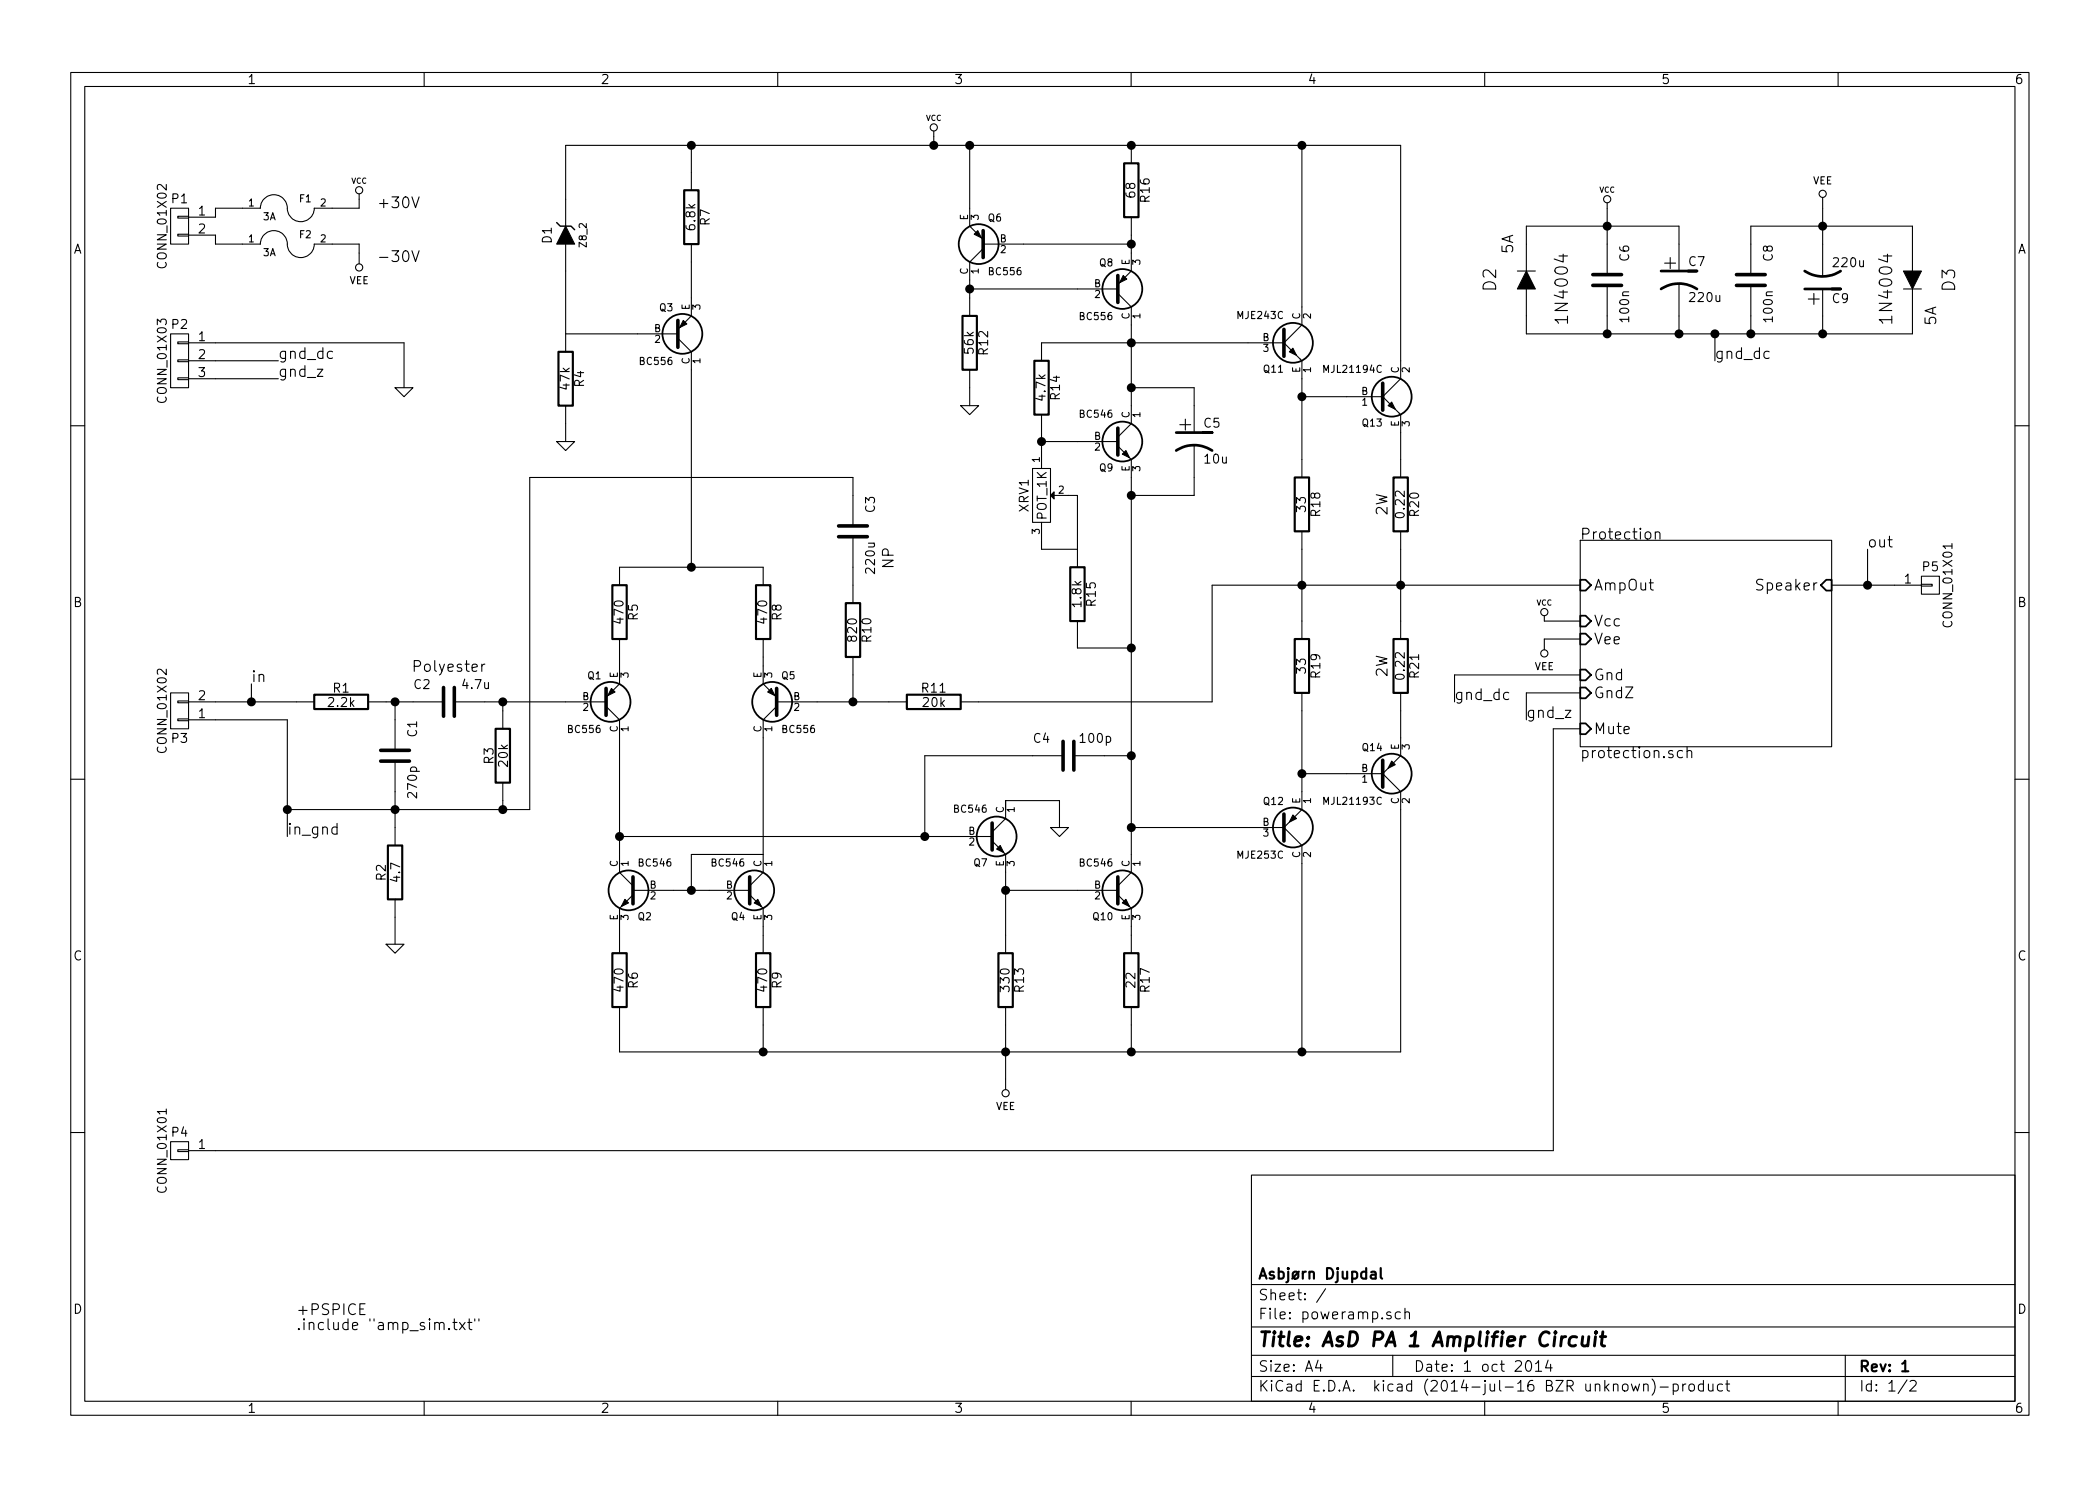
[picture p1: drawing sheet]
EESchema Schematic File Version 2
LIBS:power
LIBS:device
LIBS:transistors
LIBS:conn
LIBS:linear
LIBS:regul
LIBS:74xx
LIBS:cmos4000
LIBS:adc-dac
LIBS:memory
LIBS:xilinx
LIBS:special
LIBS:microcontrollers
LIBS:dsp
LIBS:microchip
LIBS:analog_switches
LIBS:motorola
LIBS:texas
LIBS:intel
LIBS:audio
LIBS:interface
LIBS:digital-audio
LIBS:philips
LIBS:display
LIBS:cypress
LIBS:siliconi
LIBS:opto
LIBS:atmel
LIBS:contrib
LIBS:valves
LIBS:amp
LIBS:poweramp-cache
EELAYER 25 0
EELAYER END
$Descr A4 11693 8268
encoding utf-8
Sheet 1 2
Title "AsD PA 1 Amplifier Circuit"
Date "1 oct 2014"
Rev "1"
Comp "Asbjørn Djupdal"
Comment1 ""
Comment2 ""
Comment3 ""
Comment4 ""
$EndDescr
$Comp
L BC546 Q9
U 1 1
P 6200 2450
F 0 "Q9" H 6200 2301 40  0000 R CNN
F 1 "BC546" H 6200 2600 40  0000 R CNN
F 2 "Housings_TO-92:TO-92-Free-inline-narrow-oval" H 6100 2552 29  0001 C CNN
F 3 "" H 6200 2450 60  0001 C CNN
	1    6200 2450
	1    0    0    -1  
$EndComp
$Comp
L BC556 Q8
U 1 1
P 6200 1600
F 0 "Q8" H 6200 1451 40  0000 R CNN
F 1 "BC556" H 6200 1750 40  0000 R CNN
F 2 "Housings_TO-92:TO-92-Free-inline-narrow-oval" H 6100 1702 29  0001 C CNN
F 3 "" H 6200 1600 60  0001 C CNN
	1    6200 1600
	1    0    0    1   
$EndComp
$Comp
L BC556 Q6
U 1 1
P 5500 1350
F 0 "Q6" H 5500 1201 40  0000 R CNN
F 1 "BC556" H 5500 1500 40  0000 R CNN
F 2 "Housings_TO-92:TO-92-Free-inline-narrow-oval" H 5400 1452 29  0001 C CNN
F 3 "" H 5500 1350 60  0001 C CNN
	1    5500 1350
	-1   0    0    1   
$EndComp
$Comp
L BC546 Q10
U 1 1
P 6200 4950
F 0 "Q10" H 6200 4801 40  0000 R CNN
F 1 "BC546" H 6200 5100 40  0000 R CNN
F 2 "Housings_TO-92:TO-92-Free-inline-narrow-oval" H 6100 5052 29  0001 C CNN
F 3 "" H 6200 4950 60  0001 C CNN
	1    6200 4950
	1    0    0    -1  
$EndComp
$Comp
L BC546 Q7
U 1 1
P 5500 4650
F 0 "Q7" H 5500 4501 40  0000 R CNN
F 1 "BC546" H 5500 4800 40  0000 R CNN
F 2 "Housings_TO-92:TO-92-Free-inline-narrow-oval" H 5400 4752 29  0001 C CNN
F 3 "" H 5500 4650 60  0001 C CNN
	1    5500 4650
	1    0    0    -1  
$EndComp
$Comp
L BC546 Q4
U 1 1
P 4150 4950
F 0 "Q4" H 4150 4801 40  0000 R CNN
F 1 "BC546" H 4150 5100 40  0000 R CNN
F 2 "Housings_TO-92:TO-92-Free-inline-narrow-oval" H 4050 5052 29  0001 C CNN
F 3 "" H 4150 4950 60  0001 C CNN
	1    4150 4950
	1    0    0    -1  
$EndComp
$Comp
L BC546 Q2
U 1 1
P 3550 4950
F 0 "Q2" H 3550 4801 40  0000 R CNN
F 1 "BC546" H 3550 5100 40  0000 R CNN
F 2 "Housings_TO-92:TO-92-Free-inline-narrow-oval" H 3450 5052 29  0001 C CNN
F 3 "" H 3550 4950 60  0001 C CNN
	1    3550 4950
	-1   0    0    -1  
$EndComp
$Comp
L BC556 Q5
U 1 1
P 4350 3900
F 0 "Q5" H 4350 3751 40  0000 R CNN
F 1 "BC556" H 4350 4050 40  0000 R CNN
F 2 "Housings_TO-92:TO-92-Free-inline-narrow-oval" H 4250 4002 29  0001 C CNN
F 3 "" H 4350 3900 60  0001 C CNN
	1    4350 3900
	-1   0    0    1   
$EndComp
$Comp
L BC556 Q1
U 1 1
P 3350 3900
F 0 "Q1" H 3350 3751 40  0000 R CNN
F 1 "BC556" H 3350 4050 40  0000 R CNN
F 2 "Housings_TO-92:TO-92-Free-inline-narrow-oval" H 3250 4002 29  0001 C CNN
F 3 "" H 3350 3900 60  0001 C CNN
	1    3350 3900
	1    0    0    1   
$EndComp
$Comp
L BC556 Q3
U 1 1
P 3750 1850
F 0 "Q3" H 3750 1701 40  0000 R CNN
F 1 "BC556" H 3750 2000 40  0000 R CNN
F 2 "Housings_TO-92:TO-92-Free-inline-narrow-oval" H 3650 1952 29  0001 C CNN
F 3 "" H 3750 1850 60  0001 C CNN
	1    3750 1850
	1    0    0    1   
$EndComp
$Comp
L CP1 C5
U 1 1
P 6650 2450
F 0 "C5" H 6700 2550 50  0000 L CNN
F 1 "10u" H 6700 2350 50  0000 L CNN
F 2 "Capacitors_ThroughHole:Capacitor5x11RM2.5" H 6650 2450 60  0001 C CNN
F 3 "" H 6650 2450 60  0001 C CNN
	1    6650 2450
	1    0    0    -1  
$EndComp
$Sheet
S 8800 3000 1400 1150
U 5411DDF6
F0 "Protection" 60
F1 "protection.sch" 60
F2 "AmpOut" I L 8800 3250 60 
F3 "Gnd" I L 8800 3750 60 
F4 "Vcc" I L 8800 3450 60 
F5 "GndZ" I L 8800 3850 60 
F6 "Speaker" I R 10200 3250 60 
F7 "Vee" I L 8800 3550 60 
F8 "Mute" I L 8800 4050 60 
$EndSheet
$Comp
L R R21
U 1 1
P 7800 3700
F 0 "R21" V 7880 3700 50  0000 C CNN
F 1 "0.22" V 7800 3700 50  0000 C CNN
F 2 "Resistors_ThroughHole:Resistor_Horizontal_RM20mm" H 7800 3700 60  0001 C CNN
F 3 "" H 7800 3700 60  0001 C CNN
F 4 "2W" V 7700 3700 60  0000 C CNN "Note"
	1    7800 3700
	1    0    0    -1  
$EndComp
$Comp
L DIODE D3
U 1 1
P 10650 1550
F 0 "D3" H 10650 1750 70  0000 C CNN
F 1 "1N4004" H 10700 1400 70  0000 C CNN
F 2 "Diodes_ThroughHole:Diode_DO-41_SOD81_Horizontal_RM10" H 10650 1550 60  0001 C CNN
F 3 "" H 10650 1550 60  0001 C CNN
F 4 "5A" H 10850 1650 60  0000 C CNN "Note"
	1    10650 1550
	0    1    1    0   
$EndComp
$Comp
L DIODE D2
U 1 1
P 8500 1550
F 0 "D2" H 8500 1750 70  0000 C CNN
F 1 "1N4004" H 8450 1350 70  0000 C CNN
F 2 "Diodes_ThroughHole:Diode_DO-41_SOD81_Horizontal_RM10" H 8500 1550 60  0001 C CNN
F 3 "" H 8500 1550 60  0001 C CNN
F 4 "5A" H 8700 1650 60  0000 C CNN "Note"
	1    8500 1550
	0    -1   -1   0   
$EndComp
$Comp
L R R20
U 1 1
P 7800 2800
F 0 "R20" V 7880 2800 50  0000 C CNN
F 1 "0.22" V 7800 2800 50  0000 C CNN
F 2 "Resistors_ThroughHole:Resistor_Horizontal_RM20mm" H 7800 2800 60  0001 C CNN
F 3 "" H 7800 2800 60  0001 C CNN
F 4 "2W" V 7700 2800 60  0000 C CNN "Note"
	1    7800 2800
	1    0    0    -1  
$EndComp
Text Notes 2100 1450 0    60   ~ 0
-30V
Text Notes 2100 1150 0    60   ~ 0
+30V
$Comp
L FUSE F2
U 1 1
P 1600 1350
F 0 "F2" H 1700 1400 40  0000 C CNN
F 1 "3A" H 1500 1300 40  0000 C CNN
F 2 "Resistors_ThroughHole:Resistor_Horizontal_RM10mm" H 1600 1350 60  0001 C CNN
F 3 "" H 1600 1350 60  0001 C CNN
F 4 "N" H 1600 1350 60  0001 C CNN "Spice_Netlist_Enabled"
	1    1600 1350
	1    0    0    -1  
$EndComp
$Comp
L FUSE F1
U 1 1
P 1600 1150
F 0 "F1" H 1700 1200 40  0000 C CNN
F 1 "3A" H 1500 1100 40  0000 C CNN
F 2 "Resistors_ThroughHole:Resistor_Horizontal_RM10mm" H 1600 1150 60  0001 C CNN
F 3 "" H 1600 1150 60  0001 C CNN
F 4 "N" H 1600 1150 60  0001 C CNN "Spice_Netlist_Enabled"
	1    1600 1150
	1    0    0    -1  
$EndComp
$Comp
L VEE #PWR11
U 1 1
P 8600 3550
F 0 "#PWR11" H 8600 3750 40  0001 C CNN
F 1 "VEE" H 8600 3700 40  0000 C CNN
F 2 "" H 8600 3550 60  0001 C CNN
F 3 "" H 8600 3550 60  0001 C CNN
	1    8600 3550
	1    0    0    1   
$EndComp
Text Label 10400 3050 0    60   ~ 0
out
Text Label 8500 4000 0    60   ~ 0
gnd_z
$Comp
L VCC #PWR01
U 1 1
P 8600 3450
F 0 "#PWR01" H 8600 3550 30  0001 C CNN
F 1 "VCC" H 8600 3575 30  0000 C CNN
F 2 "" H 8600 3450 60  0001 C CNN
F 3 "" H 8600 3450 60  0001 C CNN
	1    8600 3450
	1    0    0    -1  
$EndComp
Text Label 1400 3800 0    60   ~ 0
in
Text Label 9550 2000 0    60   ~ 0
gnd_dc
Text Label 1550 2000 0    60   ~ 0
gnd_dc
$Comp
L R R2
U 1 1
P 2200 4850
F 0 "R2" V 2280 4850 50  0000 C CNN
F 1 "4.7" V 2200 4850 50  0000 C CNN
F 2 "Resistors_ThroughHole:Resistor_Horizontal_RM10mm" H 2200 4850 60  0001 C CNN
F 3 "" H 2200 4850 60  0001 C CNN
	1    2200 4850
	-1   0    0    1   
$EndComp
$Comp
L VEE #PWR13
U 1 1
P 10150 1150
F 0 "#PWR13" H 10150 1350 40  0001 C CNN
F 1 "VEE" H 10150 1300 40  0000 C CNN
F 2 "" H 10150 1150 60  0001 C CNN
F 3 "" H 10150 1150 60  0001 C CNN
	1    10150 1150
	1    0    0    -1  
$EndComp
$Comp
L VCC #PWR02
U 1 1
P 8950 1150
F 0 "#PWR02" H 8950 1250 30  0001 C CNN
F 1 "VCC" H 8950 1275 30  0000 C CNN
F 2 "" H 8950 1150 60  0001 C CNN
F 3 "" H 8950 1150 60  0001 C CNN
	1    8950 1150
	1    0    0    -1  
$EndComp
$Comp
L CP1 C9
U 1 1
P 10150 1550
F 0 "C9" H 10200 1650 50  0000 L CNN
F 1 "220u" H 10200 1450 50  0000 L CNN
F 2 "Capacitors_ThroughHole:Capacitor10x25RM2.5" H 10150 1550 60  0001 C CNN
F 3 "" H 10150 1550 60  0001 C CNN
	1    10150 1550
	1    0    0    1   
$EndComp
$Comp
L CP1 C7
U 1 1
P 9350 1550
F 0 "C7" H 9400 1650 50  0000 L CNN
F 1 "220u" H 9400 1450 50  0000 L CNN
F 2 "Capacitors_ThroughHole:Capacitor10x25RM2.5" H 9350 1550 60  0001 C CNN
F 3 "" H 9350 1550 60  0001 C CNN
	1    9350 1550
	1    0    0    -1  
$EndComp
$Comp
L GND #PWR03
U 1 1
P 2250 2150
F 0 "#PWR03" H 2250 2150 30  0001 C CNN
F 1 "GND" H 2250 2080 30  0001 C CNN
F 2 "" H 2250 2150 60  0001 C CNN
F 3 "" H 2250 2150 60  0001 C CNN
	1    2250 2150
	1    0    0    -1  
$EndComp
$Comp
L VEE #PWR2
U 1 1
P 2000 1400
F 0 "#PWR2" H 2000 1600 40  0001 C CNN
F 1 "VEE" H 2000 1550 40  0000 C CNN
F 2 "" H 2000 1400 60  0001 C CNN
F 3 "" H 2000 1400 60  0001 C CNN
	1    2000 1400
	1    0    0    1   
$EndComp
$Comp
L VCC #PWR04
U 1 1
P 2000 1100
F 0 "#PWR04" H 2000 1200 30  0001 C CNN
F 1 "VCC" H 2000 1225 30  0000 C CNN
F 2 "" H 2000 1100 60  0001 C CNN
F 3 "" H 2000 1100 60  0001 C CNN
	1    2000 1100
	1    0    0    -1  
$EndComp
$Comp
L GND #PWR05
U 1 1
P 5900 4600
F 0 "#PWR05" H 5900 4600 30  0001 C CNN
F 1 "GND" H 5900 4530 30  0001 C CNN
F 2 "" H 5900 4600 60  0001 C CNN
F 3 "" H 5900 4600 60  0001 C CNN
	1    5900 4600
	1    0    0    -1  
$EndComp
$Comp
L GND #PWR06
U 1 1
P 2200 5250
F 0 "#PWR06" H 2200 5250 30  0001 C CNN
F 1 "GND" H 2200 5180 30  0001 C CNN
F 2 "" H 2200 5250 60  0001 C CNN
F 3 "" H 2200 5250 60  0001 C CNN
	1    2200 5250
	1    0    0    -1  
$EndComp
$Comp
L GND #PWR07
U 1 1
P 5400 2250
F 0 "#PWR07" H 5400 2250 30  0001 C CNN
F 1 "GND" H 5400 2180 30  0001 C CNN
F 2 "" H 5400 2250 60  0001 C CNN
F 3 "" H 5400 2250 60  0001 C CNN
	1    5400 2250
	1    0    0    -1  
$EndComp
$Comp
L GND #PWR08
U 1 1
P 3150 2450
F 0 "#PWR08" H 3150 2450 30  0001 C CNN
F 1 "GND" H 3150 2380 30  0001 C CNN
F 2 "" H 3150 2450 60  0001 C CNN
F 3 "" H 3150 2450 60  0001 C CNN
	1    3150 2450
	1    0    0    -1  
$EndComp
$Comp
L VEE #PWR8
U 1 1
P 5600 6000
F 0 "#PWR8" H 5600 6200 40  0001 C CNN
F 1 "VEE" H 5600 6150 40  0000 C CNN
F 2 "" H 5600 6000 60  0001 C CNN
F 3 "" H 5600 6000 60  0001 C CNN
	1    5600 6000
	1    0    0    1   
$EndComp
$Comp
L VCC #PWR09
U 1 1
P 5200 750
F 0 "#PWR09" H 5200 850 30  0001 C CNN
F 1 "VCC" H 5200 875 30  0000 C CNN
F 2 "" H 5200 750 60  0001 C CNN
F 3 "" H 5200 750 60  0001 C CNN
	1    5200 750 
	1    0    0    -1  
$EndComp
Text Label 1550 2100 0    60   ~ 0
gnd_z
$Comp
L R R19
U 1 1
P 7250 3700
F 0 "R19" V 7330 3700 50  0000 C CNN
F 1 "33" V 7250 3700 50  0000 C CNN
F 2 "Resistors_ThroughHole:Resistor_Horizontal_RM10mm" H 7250 3700 60  0001 C CNN
F 3 "" H 7250 3700 60  0001 C CNN
	1    7250 3700
	1    0    0    -1  
$EndComp
$Comp
L R R3
U 1 1
P 2800 4200
F 0 "R3" V 2880 4200 50  0000 C CNN
F 1 "20k" V 2800 4200 50  0000 C CNN
F 2 "Resistors_ThroughHole:Resistor_Horizontal_RM10mm" H 2800 4200 60  0001 C CNN
F 3 "" H 2800 4200 60  0001 C CNN
	1    2800 4200
	-1   0    0    1   
$EndComp
$Comp
L C C2
U 1 1
P 2500 3900
F 0 "C2" V 2600 4050 50  0000 C CNN
F 1 "4.7u" V 2600 3750 50  0000 C CNN
F 2 "amp:Kemet_4.7u_Polyester" H 2500 3900 60  0001 C CNN
F 3 "" H 2500 3900 60  0001 C CNN
F 4 "Polyester" V 2700 3900 60  0000 C CNN "Note"
	1    2500 3900
	0    -1   -1   0   
$EndComp
$Comp
L C C1
U 1 1
P 2200 4200
F 0 "C1" V 2300 4350 50  0000 C CNN
F 1 "270p" V 2300 4050 50  0000 C CNN
F 2 "Capacitors_ThroughHole:Capacitor7x2.5RM5" H 2200 4200 60  0001 C CNN
F 3 "" H 2200 4200 60  0001 C CNN
	1    2200 4200
	1    0    0    -1  
$EndComp
$Comp
L R R1
U 1 1
P 1900 3900
F 0 "R1" V 1980 3900 50  0000 C CNN
F 1 "2.2k" V 1900 3900 50  0000 C CNN
F 2 "Resistors_ThroughHole:Resistor_Horizontal_RM10mm" H 1900 3900 60  0001 C CNN
F 3 "" H 1900 3900 60  0001 C CNN
	1    1900 3900
	0    -1   -1   0   
$EndComp
$Comp
L C C3
U 1 1
P 4750 2950
F 0 "C3" V 4850 3100 50  0000 C CNN
F 1 "220u" V 4850 2800 50  0000 C CNN
F 2 "amp:220u_NP" H 4750 2950 60  0001 C CNN
F 3 "" H 4750 2950 60  0001 C CNN
F 4 "NP" V 4950 2800 60  0000 C CNN "Note"
	1    4750 2950
	1    0    0    -1  
$EndComp
$Comp
L C C4
U 1 1
P 5950 4200
F 0 "C4" V 6050 4350 50  0000 C CNN
F 1 "100p" V 6050 4050 50  0000 C CNN
F 2 "Capacitors_ThroughHole:Capacitor7x2.5RM5" H 5950 4200 60  0001 C CNN
F 3 "" H 5950 4200 60  0001 C CNN
	1    5950 4200
	0    -1   -1   0   
$EndComp
$Comp
L R R10
U 1 1
P 4750 3500
F 0 "R10" V 4830 3500 50  0000 C CNN
F 1 "820" V 4750 3500 50  0000 C CNN
F 2 "Resistors_ThroughHole:Resistor_Horizontal_RM10mm" H 4750 3500 60  0001 C CNN
F 3 "" H 4750 3500 60  0001 C CNN
	1    4750 3500
	1    0    0    -1  
$EndComp
$Comp
L R R11
U 1 1
P 5200 3900
F 0 "R11" V 5280 3900 50  0000 C CNN
F 1 "20k" V 5200 3900 50  0000 C CNN
F 2 "Resistors_ThroughHole:Resistor_Horizontal_RM10mm" H 5200 3900 60  0001 C CNN
F 3 "" H 5200 3900 60  0001 C CNN
	1    5200 3900
	0    -1   -1   0   
$EndComp
$Comp
L R R18
U 1 1
P 7250 2800
F 0 "R18" V 7330 2800 50  0000 C CNN
F 1 "33" V 7250 2800 50  0000 C CNN
F 2 "Resistors_ThroughHole:Resistor_Horizontal_RM10mm" H 7250 2800 60  0001 C CNN
F 3 "" H 7250 2800 60  0001 C CNN
	1    7250 2800
	1    0    0    -1  
$EndComp
$Comp
L R R12
U 1 1
P 5400 1900
F 0 "R12" V 5480 1900 50  0000 C CNN
F 1 "56k" V 5400 1900 50  0000 C CNN
F 2 "Resistors_ThroughHole:Resistor_Horizontal_RM10mm" H 5400 1900 60  0001 C CNN
F 3 "" H 5400 1900 60  0001 C CNN
	1    5400 1900
	1    0    0    -1  
$EndComp
$Comp
L R R16
U 1 1
P 6300 1050
F 0 "R16" V 6380 1050 50  0000 C CNN
F 1 "68" V 6300 1050 50  0000 C CNN
F 2 "Resistors_ThroughHole:Resistor_Horizontal_RM10mm" H 6300 1050 60  0001 C CNN
F 3 "" H 6300 1050 60  0001 C CNN
	1    6300 1050
	1    0    0    -1  
$EndComp
$Comp
L POT XRV1
U 1 1
P 5800 2750
F 0 "XRV1" H 5800 2650 50  0000 C CNN
F 1 "POT_1K" H 5800 2750 50  0000 C CNN
F 2 "Potentiometers:Potentiometer_Bourns_3296W_3-8Zoll_Inline_ScrewUp" H 5800 2750 60  0001 C CNN
F 3 "" H 5800 2750 60  0001 C CNN
	1    5800 2750
	0    1    1    0   
$EndComp
$Comp
L R R7
U 1 1
P 3850 1200
F 0 "R7" V 3930 1200 50  0000 C CNN
F 1 "6.8k" V 3850 1200 50  0000 C CNN
F 2 "Resistors_ThroughHole:Resistor_Horizontal_RM10mm" H 3850 1200 60  0001 C CNN
F 3 "" H 3850 1200 60  0001 C CNN
	1    3850 1200
	1    0    0    -1  
$EndComp
$Comp
L R R15
U 1 1
P 6000 3300
F 0 "R15" V 6080 3300 50  0000 C CNN
F 1 "1.8k" V 6000 3300 50  0000 C CNN
F 2 "Resistors_ThroughHole:Resistor_Horizontal_RM10mm" H 6000 3300 60  0001 C CNN
F 3 "" H 6000 3300 60  0001 C CNN
	1    6000 3300
	1    0    0    -1  
$EndComp
$Comp
L R R14
U 1 1
P 5800 2150
F 0 "R14" V 5880 2150 50  0000 C CNN
F 1 "4.7k" V 5800 2150 50  0000 C CNN
F 2 "Resistors_ThroughHole:Resistor_Horizontal_RM10mm" H 5800 2150 60  0001 C CNN
F 3 "" H 5800 2150 60  0001 C CNN
	1    5800 2150
	1    0    0    -1  
$EndComp
$Comp
L R R4
U 1 1
P 3150 2100
F 0 "R4" V 3230 2100 50  0000 C CNN
F 1 "47k" V 3150 2100 50  0000 C CNN
F 2 "Resistors_ThroughHole:Resistor_Horizontal_RM10mm" H 3150 2100 60  0001 C CNN
F 3 "" H 3150 2100 60  0001 C CNN
	1    3150 2100
	1    0    0    -1  
$EndComp
$Comp
L ZENER D1
U 1 1
P 3150 1300
F 0 "D1" H 3150 1400 50  0000 C CNN
F 1 "Z8_2" H 3150 1200 40  0000 C CNN
F 2 "Diodes_ThroughHole:Diode_DO-41_SOD81_Horizontal_RM10" H 3150 1300 60  0001 C CNN
F 3 "" H 3150 1300 60  0001 C CNN
	1    3150 1300
	0    -1   -1   0   
$EndComp
$Comp
L R R17
U 1 1
P 6300 5450
F 0 "R17" V 6380 5450 50  0000 C CNN
F 1 "22" V 6300 5450 50  0000 C CNN
F 2 "Resistors_ThroughHole:Resistor_Horizontal_RM10mm" H 6300 5450 60  0001 C CNN
F 3 "" H 6300 5450 60  0001 C CNN
	1    6300 5450
	1    0    0    -1  
$EndComp
$Comp
L R R13
U 1 1
P 5600 5450
F 0 "R13" V 5680 5450 50  0000 C CNN
F 1 "330" V 5600 5450 50  0000 C CNN
F 2 "Resistors_ThroughHole:Resistor_Horizontal_RM10mm" H 5600 5450 60  0001 C CNN
F 3 "" H 5600 5450 60  0001 C CNN
	1    5600 5450
	1    0    0    -1  
$EndComp
$Comp
L R R9
U 1 1
P 4250 5450
F 0 "R9" V 4330 5450 50  0000 C CNN
F 1 "470" V 4250 5450 50  0000 C CNN
F 2 "Resistors_ThroughHole:Resistor_Horizontal_RM10mm" H 4250 5450 60  0001 C CNN
F 3 "" H 4250 5450 60  0001 C CNN
	1    4250 5450
	1    0    0    -1  
$EndComp
$Comp
L R R6
U 1 1
P 3450 5450
F 0 "R6" V 3530 5450 50  0000 C CNN
F 1 "470" V 3450 5450 50  0000 C CNN
F 2 "Resistors_ThroughHole:Resistor_Horizontal_RM10mm" H 3450 5450 60  0001 C CNN
F 3 "" H 3450 5450 60  0001 C CNN
	1    3450 5450
	1    0    0    -1  
$EndComp
$Comp
L R R8
U 1 1
P 4250 3400
F 0 "R8" V 4330 3400 50  0000 C CNN
F 1 "470" V 4250 3400 50  0000 C CNN
F 2 "Resistors_ThroughHole:Resistor_Horizontal_RM10mm" H 4250 3400 60  0001 C CNN
F 3 "" H 4250 3400 60  0001 C CNN
	1    4250 3400
	1    0    0    -1  
$EndComp
$Comp
L R R5
U 1 1
P 3450 3400
F 0 "R5" V 3530 3400 50  0000 C CNN
F 1 "470" V 3450 3400 50  0000 C CNN
F 2 "Resistors_ThroughHole:Resistor_Horizontal_RM10mm" H 3450 3400 60  0001 C CNN
F 3 "" H 3450 3400 60  0001 C CNN
	1    3450 3400
	1    0    0    -1  
$EndComp
$Comp
L CONN_01X02 P1
U 1 1
P 1000 1250
F 0 "P1" H 1000 1400 50  0000 C CNN
F 1 "CONN_01X02" V 1100 1250 50  0000 C CNN
F 2 "amp:Terminal_Block_2_5mm" H 1000 1250 60  0001 C CNN
F 3 "" H 1000 1250 60  0000 C CNN
F 4 "N" H 1000 1250 60  0001 C CNN "Spice_Netlist_Enabled"
	1    1000 1250
	-1   0    0    -1  
$EndComp
$Comp
L CONN_01X02 P3
U 1 1
P 1000 3950
F 0 "P3" H 1000 4100 50  0000 C CNN
F 1 "CONN_01X02" V 1100 3950 50  0000 C CNN
F 2 "amp:Terminal_Block_2_2.5mm" H 1000 3950 60  0001 C CNN
F 3 "" H 1000 3950 60  0000 C CNN
F 4 "N" H 1000 3950 60  0001 C CNN "Spice_Netlist_Enabled"
	1    1000 3950
	-1   0    0    1   
$EndComp
$Comp
L CONN_01X01 P4
U 1 1
P 1000 6400
F 0 "P4" H 1000 6500 50  0000 C CNN
F 1 "CONN_01X01" V 1100 6400 50  0000 C CNN
F 2 "Pin_Headers:Pin_Header_Straight_1x01" H 1000 6400 60  0001 C CNN
F 3 "" H 1000 6400 60  0000 C CNN
F 4 "N" H 1000 6400 60  0001 C CNN "Spice_Netlist_Enabled"
	1    1000 6400
	-1   0    0    -1  
$EndComp
$Comp
L CONN_01X01 P5
U 1 1
P 10750 3250
F 0 "P5" H 10750 3350 50  0000 C CNN
F 1 "CONN_01X01" V 10850 3250 50  0000 C CNN
F 2 "amp:Screw_Terminal" H 10750 3250 60  0001 C CNN
F 3 "" H 10750 3250 60  0000 C CNN
F 4 "N" H 10750 3250 60  0001 C CNN "Spice_Netlist_Enabled"
	1    10750 3250
	1    0    0    -1  
$EndComp
Wire Wire Line
	6650 2250 6650 2150
Connection ~ 6300 2750
Wire Wire Line
	6300 2750 6650 2750
Wire Wire Line
	8650 6400 8650 4050
Wire Wire Line
	8650 4050 8800 4050
Wire Wire Line
	10150 1150 10150 1350
Wire Wire Line
	10650 1850 10650 1750
Wire Wire Line
	8500 1850 10650 1850
Connection ~ 10150 1850
Connection ~ 8950 1850
Wire Wire Line
	1850 1350 2000 1350
Wire Wire Line
	1200 1350 1350 1350
Wire Wire Line
	8800 3550 8600 3550
Wire Wire Line
	10200 3250 10550 3250
Connection ~ 5150 4650
Wire Wire Line
	5150 4650 5150 4200
Wire Wire Line
	1200 2000 1550 2000
Wire Wire Line
	2200 5100 2200 5250
Connection ~ 9550 1850
Wire Wire Line
	9550 1850 9550 2000
Connection ~ 9350 1850
Wire Wire Line
	1600 4000 1600 4650
Wire Wire Line
	2000 1100 2000 1150
Connection ~ 5600 5850
Wire Wire Line
	5600 5700 5600 6000
Connection ~ 6300 5850
Wire Wire Line
	6300 5850 6300 5700
Wire Wire Line
	7800 5850 7800 4500
Wire Wire Line
	3450 5850 7800 5850
Wire Wire Line
	3450 5850 3450 5700
Wire Wire Line
	3150 800  7800 800 
Connection ~ 5200 800 
Wire Wire Line
	5200 800  5200 750 
Wire Wire Line
	7250 3050 7250 3450
Wire Wire Line
	7800 2400 7800 2550
Wire Wire Line
	7800 4100 7800 3950
Wire Wire Line
	7250 2100 7250 2550
Connection ~ 7250 800 
Wire Wire Line
	7250 800  7250 1700
Wire Wire Line
	2200 4400 2200 4600
Connection ~ 2200 3900
Wire Wire Line
	2200 3900 2200 4000
Connection ~ 2800 3900
Wire Wire Line
	2800 3950 2800 3900
Wire Wire Line
	4750 3150 4750 3250
Wire Wire Line
	3850 2050 3850 3150
Wire Wire Line
	3450 4100 3450 4750
Wire Wire Line
	4250 4100 4250 4750
Wire Wire Line
	6750 3900 6750 3250
Wire Wire Line
	6750 3900 5450 3900
Connection ~ 6300 4200
Wire Wire Line
	6150 4200 6300 4200
Connection ~ 7800 3250
Wire Wire Line
	7800 3050 7800 3450
Connection ~ 3850 3150
Wire Wire Line
	5400 800  5400 1150
Connection ~ 5400 1600
Wire Wire Line
	6000 1600 5400 1600
Connection ~ 6300 1350
Wire Wire Line
	5700 1350 6300 1350
Wire Wire Line
	5800 3050 6000 3050
Wire Wire Line
	5800 3050 5800 3000
Connection ~ 5800 2450
Wire Wire Line
	6000 2450 5800 2450
Wire Wire Line
	5950 2750 6000 2750
Wire Wire Line
	6000 2750 6000 3050
Connection ~ 6300 1900
Wire Wire Line
	6300 1800 6300 2250
Connection ~ 3850 800 
Wire Wire Line
	3150 800  3150 1100
Wire Wire Line
	3850 950  3850 800 
Connection ~ 5600 4950
Wire Wire Line
	6000 4950 5600 4950
Wire Wire Line
	3550 1850 3150 1850
Wire Wire Line
	6300 5150 6300 5200
Wire Wire Line
	4250 5150 4250 5200
Wire Wire Line
	4250 4750 3850 4750
Connection ~ 3850 4950
Wire Wire Line
	3850 4750 3850 4950
Wire Wire Line
	4250 3650 4250 3700
Wire Wire Line
	3450 3150 4250 3150
Wire Wire Line
	3450 3700 3450 3650
Wire Wire Line
	3750 4950 3950 4950
Wire Wire Line
	3450 5150 3450 5200
Wire Wire Line
	5600 4850 5600 5200
Wire Wire Line
	3450 4650 5300 4650
Connection ~ 3450 4650
Wire Wire Line
	3150 1850 3150 1500
Wire Wire Line
	5600 4450 5900 4450
Wire Wire Line
	5600 4450 5600 4500
Wire Wire Line
	5900 4450 5900 4600
Wire Wire Line
	3150 2450 3150 2350
Wire Wire Line
	3850 1450 3850 1650
Wire Wire Line
	6300 2650 6300 4750
Wire Wire Line
	6000 3550 6000 3600
Wire Wire Line
	6000 3600 6300 3600
Connection ~ 6300 3600
Wire Wire Line
	5800 2400 5800 2500
Wire Wire Line
	6300 1300 6300 1400
Wire Wire Line
	5400 1550 5400 1650
Wire Wire Line
	5400 2150 5400 2250
Connection ~ 5400 800 
Connection ~ 6300 800 
Wire Wire Line
	5800 1900 6950 1900
Wire Wire Line
	6950 4600 6300 4600
Connection ~ 6300 4600
Wire Wire Line
	5150 4200 5750 4200
Wire Wire Line
	4550 3900 4950 3900
Wire Wire Line
	4750 3750 4750 3900
Connection ~ 4750 3900
Wire Wire Line
	4750 2650 4750 2750
Wire Wire Line
	2700 3900 3150 3900
Wire Wire Line
	2150 3900 2300 3900
Wire Wire Line
	2800 4450 2800 4500
Connection ~ 2200 4500
Wire Wire Line
	7800 800  7800 2000
Connection ~ 7250 3250
Wire Wire Line
	7250 3950 7250 4400
Wire Wire Line
	7500 4300 7250 4300
Connection ~ 7250 4300
Wire Wire Line
	7500 2200 7250 2200
Connection ~ 7250 2200
Wire Wire Line
	7250 5850 7250 4800
Connection ~ 7250 5850
Wire Wire Line
	4250 5700 4250 5850
Connection ~ 4250 5850
Wire Wire Line
	1200 2100 1550 2100
Wire Wire Line
	2000 1350 2000 1400
Wire Wire Line
	1200 3900 1650 3900
Wire Wire Line
	9350 1250 9350 1350
Connection ~ 9750 1850
Wire Wire Line
	4750 2650 2950 2650
Wire Wire Line
	2950 2650 2950 4500
Wire Wire Line
	2950 4500 1600 4500
Connection ~ 2800 4500
Wire Wire Line
	1200 1900 2250 1900
Wire Wire Line
	2250 1900 2250 2150
Wire Wire Line
	1400 3800 1400 3900
Connection ~ 1400 3900
Wire Wire Line
	8600 3450 8800 3450
Wire Wire Line
	8500 4000 8500 3850
Wire Wire Line
	8500 3850 8800 3850
Wire Wire Line
	6750 3250 8800 3250
Wire Wire Line
	8100 3750 8800 3750
Wire Wire Line
	1200 1150 1350 1150
Wire Wire Line
	2000 1150 1850 1150
Connection ~ 8950 1250
Wire Wire Line
	9750 1250 10650 1250
Wire Wire Line
	10650 1250 10650 1350
Connection ~ 10150 1250
Wire Wire Line
	8500 1350 8500 1250
Wire Wire Line
	8500 1250 9350 1250
Wire Wire Line
	9350 1850 9350 1750
Wire Wire Line
	10150 1850 10150 1750
Wire Wire Line
	1200 6400 8650 6400
Wire Wire Line
	10400 3050 10400 3250
Connection ~ 10400 3250
Wire Wire Line
	6650 2150 6300 2150
Connection ~ 6300 2150
Wire Wire Line
	6650 2750 6650 2650
Wire Wire Line
	8500 1850 8500 1750
Wire Wire Line
	1200 1200 1200 1150
Wire Wire Line
	1200 1300 1200 1350
Wire Wire Line
	1600 4000 1200 4000
Text Label 8100 3900 0    60   ~ 0
gnd_dc
Wire Wire Line
	8100 3750 8100 3900
$Comp
L CONN_01X03 P2
U 1 1
P 1000 2000
F 0 "P2" H 1000 2200 50  0000 C CNN
F 1 "CONN_01X03" V 1100 2000 50  0000 C CNN
F 2 "amp:Terminal_Block_3_5mm" H 1000 2000 60  0001 C CNN
F 3 "" H 1000 2000 60  0000 C CNN
F 4 "N" H 1000 2000 60  0001 C CNN "Spice_Netlist_Enabled"
	1    1000 2000
	-1   0    0    -1  
$EndComp
$Comp
L C C6
U 1 1
P 8950 1550
F 0 "C6" V 9050 1700 50  0000 C CNN
F 1 "100n" V 9050 1400 50  0000 C CNN
F 2 "Capacitors_ThroughHole:Capacitor7x2.5RM5" H 8950 1550 60  0001 C CNN
F 3 "" H 8950 1550 60  0001 C CNN
	1    8950 1550
	1    0    0    -1  
$EndComp
$Comp
L C C8
U 1 1
P 9750 1550
F 0 "C8" V 9850 1700 50  0000 C CNN
F 1 "100n" V 9850 1400 50  0000 C CNN
F 2 "Capacitors_ThroughHole:Capacitor7x2.5RM5" H 9750 1550 60  0001 C CNN
F 3 "" H 9750 1550 60  0001 C CNN
	1    9750 1550
	1    0    0    -1  
$EndComp
Wire Wire Line
	9750 1250 9750 1350
Wire Wire Line
	9750 1750 9750 1850
Wire Wire Line
	8950 1750 8950 1850
Wire Wire Line
	8950 1150 8950 1350
Text Notes 1650 7400 0    60   ~ 0
+PSPICE \n.include "amp_sim.txt"\n
Text Label 1600 4650 0    60   ~ 0
in_gnd
Connection ~ 1600 4500
$Comp
L MJE243C Q11
U 1 1
P 7150 1900
F 0 "Q11" H 7150 1751 40  0000 R CNN
F 1 "MJE243C" H 7150 2050 40  0000 R CNN
F 2 "Transistors_TO-220:TO-220_Neutral123_Vertical" H 7050 2002 29  0001 C CNN
F 3 "" H 7150 1751 60  0000 C CNN
F 4 "2,3,1" H 7450 1900 60  0001 C CNN "Spice_Node_Sequence"
	1    7150 1900
	1    0    0    -1  
$EndComp
$Comp
L MJL21194C Q13
U 1 1
P 7700 2200
F 0 "Q13" H 7700 2051 40  0000 R CNN
F 1 "MJL21194C" H 7700 2350 40  0000 R CNN
F 2 "Transistors_TO-247:TO-247_Vertical_Neutral123" H 7600 2302 29  0001 C CNN
F 3 "" H 7700 2051 60  0000 C CNN
F 4 "2,1,3" H 8000 2200 60  0001 C CNN "Spice_Node_Sequence"
	1    7700 2200
	1    0    0    -1  
$EndComp
$Comp
L MJE253C Q12
U 1 1
P 7150 4600
F 0 "Q12" H 7150 4451 40  0000 R CNN
F 1 "MJE253C" H 7150 4750 40  0000 R CNN
F 2 "Transistors_TO-220:TO-220_Neutral123_Vertical" H 7050 4702 29  0001 C CNN
F 3 "" H 7150 4451 60  0000 C CNN
F 4 "2,3,1" H 7450 4600 60  0001 C CNN "Spice_Node_Sequence"
	1    7150 4600
	1    0    0    1   
$EndComp
$Comp
L MJL21193C Q14
U 1 1
P 7700 4300
F 0 "Q14" H 7700 4151 40  0000 R CNN
F 1 "MJL21193C" H 7700 4450 40  0000 R CNN
F 2 "Transistors_TO-247:TO-247_Vertical_Neutral123" H 7600 4402 29  0001 C CNN
F 3 "" H 7700 4151 60  0000 C CNN
F 4 "2,1,3" H 8000 4300 60  0001 C CNN "Spice_Node_Sequence"
	1    7700 4300
	1    0    0    1   
$EndComp
$EndSCHEMATC
